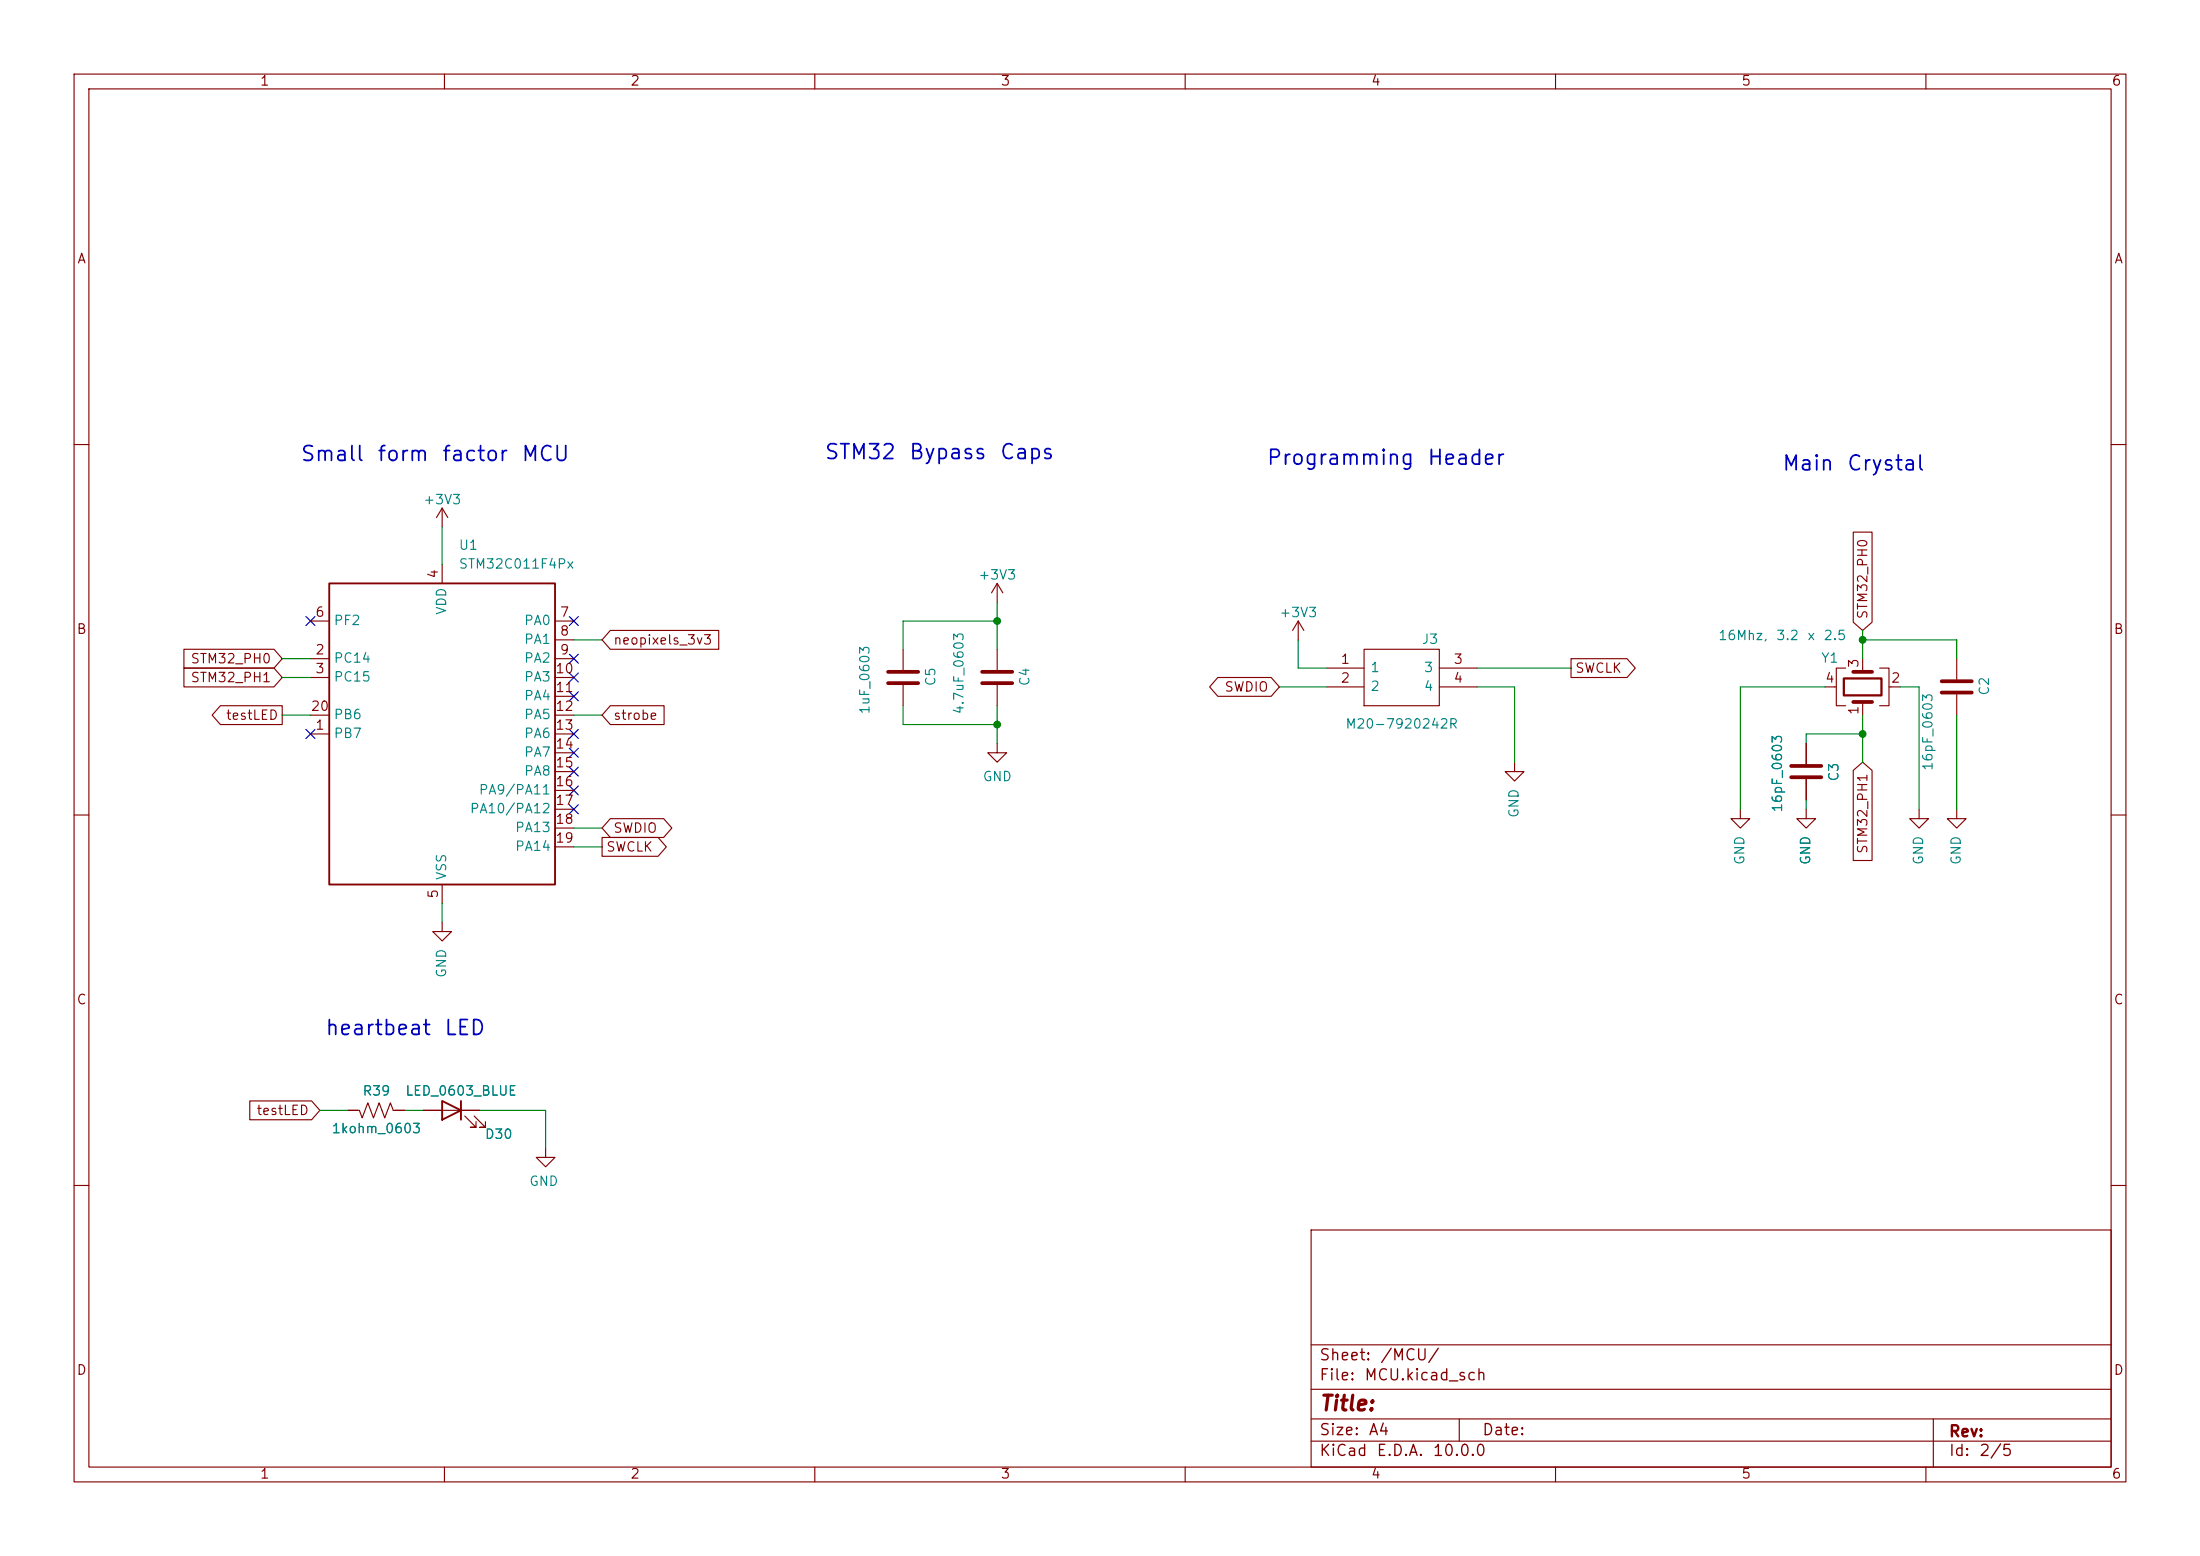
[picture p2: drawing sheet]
<svg xmlns="http://www.w3.org/2000/svg" width="297mm" height="210mm" viewBox="0 0 297 210" stroke-linecap="round" stroke-linejoin="round" font-family="sans-serif">
<g fill="none" stroke="#840000" stroke-width=".15">
<path d="M10 10h277v190h-277zM12 12h273v186h-273zM60 10v2M110 10v2M160 10v2M210 10v2M260 10v2M10 60h2M59.7 68.6v2.5M59.7 76.2v2.5M59.7 68.6l-.8 1.3M59.7 68.6l.8 1.3"/>
<path d="M134.6 78.7l.8 1.3M134.6 78.7l-.7 1.3M134.6 78.7v2.6M250.2 71.8h2.5v12.2l-1.2 1.1-1.3-1.1zM285 60h2M24.8 87.6h12.2l1.1 1.3-1.1 1.3h-12.2zM24.8 90.2h12.2l1.1 1.2-1.1 1.3h-12.2zM29.8 95.2h8.3v2.6h-8.3l-1.2-1.3zM41.9 99.1h2.5M41.9 88.9h2.5M41.9 91.4h2.5M41.9 83.8h2.5"/>
<path d="M41.9 96.5h2.5M74.9 99.1h2.6M74.9 88.9h2.6M74.9 91.4h2.6M74.9 83.8h2.6M74.9 86.4h2.6M74.9 94h2.6M74.9 96.5h2.6M82.4 95.2h7.3v2.6h-7.3l-1.1-1.3zM82.4 85.1h14.6v2.5h-14.6l-1.1-1.2zM121.9 87.6v2.8M121.9 92.5v2.8"/>
<path d="M134.6 87.6v2.8M134.6 92.5v2.8M164.4 91.4h7.2l1.1 1.3-1.1 1.3h-7.2l-1.1-1.3zM175.3 83.8l.7 1.3M175.3 83.8l-.8 1.3M175.3 83.8v2.6M179.1 92.7h5M179.1 90.2h5M184.1 87.6h10.2v7.7h-10.2zM194.3 92.7h5.1M194.3 90.2h5.1M212.1 88.9h7.6l1.1 1.3-1.1 1.2h-7.6z"/>
<path d="M246.4 92.7h1.5M249.2 90.2h-1.3v5.1h1.3M251.5 88.9v1.8M251.5 94.7v1.8M253.7 90.2h1.3v5.1h-1.3M255 92.7h1.5M264.2 88.9v2.8M264.2 93.7v2.8M10 110h2M59.7 119.4v2.5M74.9 101.6h2.6M74.9 104.1h2.6"/>
<path d="M74.9 106.7h2.6M74.9 109.2h2.6M74.9 111.8h2.6M74.9 114.3h2.6M81.3 113h7.5l1.2 1.3-1.2 1.3h-7.5zM82.4 110.5h7.2l1.1 1.3-1.1 1.2h-7.2l-1.1-1.2zM134.6 100.3v1.3h-1.3l1.3 1.3 1.3-1.3h-1.3M204.5 102.9v1.2h-1.3l1.3 1.3 1.2-1.3h-1.2M234.9 109.2v1.3h-1.2l1.2 1.3 1.3-1.3h-1.3M243.8 109.2v1.3h-1.2l1.2 1.3 1.3-1.3h-1.3M243.8 100.3v2.8M243.8 105.2v2.8"/>
<path d="M250.2 104l1.3-1.1 1.2 1.1v12.1h-2.5zM259.1 109.2v1.3h-1.3l1.3 1.3 1.2-1.3h-1.2M264.2 109.2v1.3h-1.3l1.3 1.3 1.2-1.3h-1.2M285 110h2M59.7 124.5v1.2h1.3l-1.3 1.3-1.3-1.3h1.3M33.7 148.6h8.4l1.1 1.3-1.1 1.2h-8.4zM47 149.9h1.5l.4 1 .8-2.1 .7 2.1 .8-2.1 .7 2.1 .8-2.1 .4 1.1h1.5M57.1 149.9h7.7M62.7 150.6l1.6 1.5h-.8h.8v-.7M64 150.6l1.5 1.5h-.7h.7v-.7M73.7 154.9v1.3h-1.3l1.3 1.3 1.2-1.3h-1.2M10 160h2"/>
<path d="M177 166h108v32h-108zM285 160h2M60 198v2M110 198v2M160 198v2M177 194.5h108M177 191.5h108M177 187.5h108M177 181.5h108M197 191.5v3M210 198v2M260 198v2"/>
<path d="M261 191.5v6.5"/>
</g>
<path d="M119.9 90.7h4.1M119.9 92.2h4.1M132.6 90.7h4.1M132.6 92.2h4.1M250.2 94.7h2.5M250.2 90.7h2.5M262.1 91.9h4.1M262.1 93.5h4.1M241.8 104.9h4.1M241.8 103.4h4.1" fill="none" stroke="#840000" stroke-width=".51"/>
<path d="M44.4 78.7h30.5v40.7h-30.5zM59.7 148.6l2.5 1.3-2.5 1.2zM62.2 148.6v2.5" fill="none" stroke="#840000" stroke-width=".25"/>
<path d="M248.9 91.6h5.1v2.3h-5.1z" fill="none" stroke="#840000" stroke-width=".3"/>
<g fill="none" stroke="#008400" stroke-width=".15">
<path d="M59.7 71.1v5.1M38.1 88.9h3.8M38.1 96.5h3.8M38.1 91.4h3.8M77.5 86.4h3.8M77.5 96.5h3.8M121.9 95.3v2.5h12.7M134.6 83.8h-12.7v3.8M134.6 81.3v6.3M134.6 95.3v5M172.7 92.7h6.4M175.3 86.4v3.8h3.8"/>
<path d="M199.4 90.2h12.7M199.4 92.7h5.1v10.2M246.4 92.7h-11.5v16.5M251.5 86.4h12.7v2.5M251.5 85.1v3.8M251.5 96.5v6.4M251.5 99.1h-7.7v1.2M256.5 92.7h2.6v16.5M264.2 96.5v12.7M77.5 114.3h3.8M77.5 111.8h3.8M243.8 108v1.2"/>
<path d="M59.7 121.9v2.6M43.2 149.9h3.8M54.6 149.9h2.5M64.8 149.9h8.9v5"/>
</g>
<g fill="none" stroke="#000084" stroke-width=".15">
<path d="M41.3 98.5l1.2 1.2M41.3 83.2l1.2 1.2M42.5 98.5l-1.2 1.2M42.5 83.2l-1.2 1.2M76.9 88.3l1.2 1.2M76.9 90.8l1.2 1.2M76.9 83.2l1.2 1.2M76.9 98.5l1.2 1.2M76.9 93.4l1.2 1.2M78.1 88.3l-1.2 1.2M78.1 90.8l-1.2 1.2M78.1 83.2l-1.2 1.2"/>
<path d="M78.1 98.5l-1.2 1.2M78.1 93.4l-1.2 1.2M76.9 103.5l1.2 1.2M76.9 101l1.2 1.2M76.9 108.6l1.2 1.2M76.9 106.1l1.2 1.2M78.1 103.5l-1.2 1.2M78.1 101l-1.2 1.2M78.1 108.6l-1.2 1.2M78.1 106.1l-1.2 1.2"/>
</g>
<g fill="#008400" stroke="#008400" stroke-width=".14">
<circle cx="251.5" cy="99.1" r=".46"/>
<circle cx="251.5" cy="86.4" r=".46"/>
<circle cx="134.6" cy="83.8" r=".46"/>
<circle cx="134.6" cy="97.8" r=".46"/>
</g>
<g font-size="2" fill="#0000c2">
<text x="40.5" y="62.7">Small</text>
<text x="50.8" y="62.7">form</text>
<text x="59.5" y="62.7">factor</text>
<text x="70.3" y="62.7">MCU</text>
<text x="111.2" y="62.5">STM32</text>
<text x="122.6" y="62.5">Bypass</text>
<text x="134.8" y="62.5">Caps</text>
<text x="170.9" y="63.3">Programming</text>
<text x="192.6" y="63.3">Header</text>
<text x="240.5" y="64">Main</text>
<text x="249.2" y="64">Crystal</text>
<text x="43.8" y="140.2">heartbeat</text>
<text x="59.8" y="140.2">LED</text>
</g>
<text font-size="2" fill="#840000" x="178" y="190.9">Title:</text>
<g font-size="1.5" fill="#840000">
<text x="178" y="184">Sheet:</text>
<text x="186.2" y="184">/MCU/</text>
<text x="178" y="186.7">File:</text>
<text x="184.1" y="186.7">MCU.kicad_sch</text>
<text x="178" y="196.9">KiCad</text>
<text x="178" y="194.1">Size:</text>
<text x="184.7" y="194.1">A4</text>
<text x="185.7" y="196.9">E.D.A.</text>
<text x="193.3" y="196.9">10.0.0</text>
<text x="200" y="194.1">Date:</text>
<text x="263" y="194.3">Rev:</text>
<text x="263" y="196.9">Id:</text>
<text x="267.1" y="196.9">2/5</text>
</g>
<g font-size="1.3" fill="#840000">
<text x="35" y="11.9">1</text>
<text x="85" y="11.9">2</text>
<text x="135" y="11.9">3</text>
<text x="185" y="11.9">4</text>
<text x="235" y="11.9">5</text>
<text x="285" y="11.9">6</text>
<text x="10.3" y="35.9">A</text>
<text x="285.3" y="35.9">A</text>
<text x="42.5" y="83.6">6</text>
<text x="59.4" y="78.2" transform="rotate(-90 59.4 78.2)">4</text>
<text x="75.5" y="83.6">7</text>
<text x="252.4" y="83.7" transform="rotate(-90 252.4 83.7)">STM32_PH0</text>
<text x="10.3" y="85.9">B</text>
<text x="25.6" y="89.9">STM32_PH0</text>
<text x="42.5" y="88.6">2</text>
<text x="75.5" y="86.1">8</text>
<text x="75.5" y="88.6">9</text>
<text x="82.7" y="87.3">neopixels_3v3</text>
<text x="180.9" y="89.9">1</text>
<text x="196.1" y="89.9">3</text>
<text x="285.3" y="85.9">B</text>
<text x="25.6" y="92.4">STM32_PH1</text>
<text x="42.5" y="91.2">3</text>
<text x="74.9" y="91.2">10</text>
<text x="74.9" y="93.7">11</text>
<text x="165.2" y="93.7">SWDIO</text>
<text x="180.9" y="92.5">2</text>
<text x="196.1" y="92.5">4</text>
<text x="212.6" y="91.1">SWCLK</text>
<text x="246.3" y="92.5">4</text>
<text x="251.2" y="90.2" transform="rotate(-90 251.2 90.2)">3</text>
<text x="255.2" y="92.5">2</text>
<text x="30.4" y="97.5">testLED</text>
<text x="41.9" y="96.3">20</text>
<text x="42.5" y="98.8">1</text>
<text x="74.9" y="96.3">12</text>
<text x="74.9" y="98.8">13</text>
<text x="74.9" y="101.3">14</text>
<text x="82.7" y="97.5">strobe</text>
<text x="251.2" y="96.6" transform="rotate(-90 251.2 96.6)">1</text>
<text x="74.9" y="103.9">15</text>
<text x="74.9" y="106.4">16</text>
<text x="74.9" y="109">17</text>
<text x="74.9" y="111.5">18</text>
<text x="82.7" y="112.7">SWDIO</text>
<text x="74.9" y="114">19</text>
<text x="81.8" y="115.3">SWCLK</text>
<text x="252.4" y="115.3" transform="rotate(-90 252.4 115.3)">STM32_PH1</text>
<text x="59.4" y="121.4" transform="rotate(-90 59.4 121.4)">5</text>
<text x="10.3" y="135.9">C</text>
<text x="285.3" y="135.9">C</text>
<text x="34.5" y="150.8">testLED</text>
<text x="10.3" y="185.9">D</text>
<text x="285.3" y="185.9">D</text>
<text x="35" y="199.9">1</text>
<text x="85" y="199.9">2</text>
<text x="135" y="199.9">3</text>
<text x="185" y="199.9">4</text>
<text x="235" y="199.9">5</text>
<text x="285" y="199.9">6</text>
</g>
<g font-size="1.3" fill="#008484">
<text x="57" y="68.4">+3V3</text>
<text x="61.8" y="74.5">U1</text>
<text x="61.8" y="77.1">STM32C011F4Px</text>
<text x="60.6" y="83.1" transform="rotate(-90 60.6 83.1)">VDD</text>
<text x="132" y="78.5">+3V3</text>
<text x="172.6" y="83.6">+3V3</text>
<text x="45" y="89.8">PC14</text>
<text x="45" y="84.7">PF2</text>
<text x="70.7" y="84.7">PA0</text>
<text x="70.7" y="87.2">PA1</text>
<text x="70.7" y="89.8">PA2</text>
<text x="191.8" y="87.2">J3</text>
<text x="231.9" y="86.7">16Mhz,</text>
<text x="239.7" y="86.7">3.2</text>
<text x="243.9" y="86.7">x</text>
<text x="245.8" y="89.8">Y1</text>
<text x="246.1" y="86.7">2.5</text>
<text x="45" y="92.3">PC15</text>
<text x="70.7" y="92.3">PA3</text>
<text x="70.7" y="94.8">PA4</text>
<text x="126.6" y="92.7" transform="rotate(-90 126.6 92.7)">C5</text>
<text x="139.3" y="92.7" transform="rotate(-90 139.3 92.7)">C4</text>
<text x="184.9" y="91">1</text>
<text x="184.9" y="93.6">2</text>
<text x="192.1" y="91">3</text>
<text x="192.1" y="93.6">4</text>
<text x="268.8" y="94" transform="rotate(-90 268.8 94)">C2</text>
<text x="45" y="99.9">PB7</text>
<text x="45" y="97.4">PB6</text>
<text x="70.7" y="97.4">PA5</text>
<text x="70.7" y="99.9">PA6</text>
<text x="117.7" y="96.5" transform="rotate(-90 117.7 96.5)">1uF_0603</text>
<text x="130.4" y="96.5" transform="rotate(-90 130.4 96.5)">4.7uF_0603</text>
<text x="181.5" y="98.7">M20-7920242R</text>
<text x="64.5" y="107.5">PA9/PA11</text>
<text x="70.7" y="102.5">PA7</text>
<text x="70.7" y="105">PA8</text>
<text x="132.6" y="105.8">GND</text>
<text x="248.5" y="105.6" transform="rotate(-90 248.5 105.6)">C3</text>
<text x="261.2" y="104.1" transform="rotate(-90 261.2 104.1)">16pF_0603</text>
<text x="63.3" y="110.1">PA10/PA12</text>
<text x="69.4" y="112.6">PA13</text>
<text x="205.3" y="110.5" transform="rotate(-90 205.3 110.5)">GND</text>
<text x="240.9" y="109.7" transform="rotate(-90 240.9 109.7)">16pF_0603</text>
<text x="60.6" y="118.9" transform="rotate(-90 60.6 118.9)">VSS</text>
<text x="69.4" y="115.2">PA14</text>
<text x="235.8" y="116.8" transform="rotate(-90 235.8 116.8)">GND</text>
<text x="244.7" y="116.8" transform="rotate(-90 244.7 116.8)">GND</text>
<text x="259.9" y="116.8" transform="rotate(-90 259.9 116.8)">GND</text>
<text x="265" y="116.8" transform="rotate(-90 265 116.8)">GND</text>
<text x="60.6" y="132.1" transform="rotate(-90 60.6 132.1)">GND</text>
<text x="48.9" y="148.2">R39</text>
<text x="54.6" y="148.2">LED_0603_BLUE</text>
<text x="44.7" y="153.3">1kohm_0603</text>
<text x="65.4" y="154">D30</text>
<text x="71.4" y="160.4">GND</text>
</g>
</svg>
